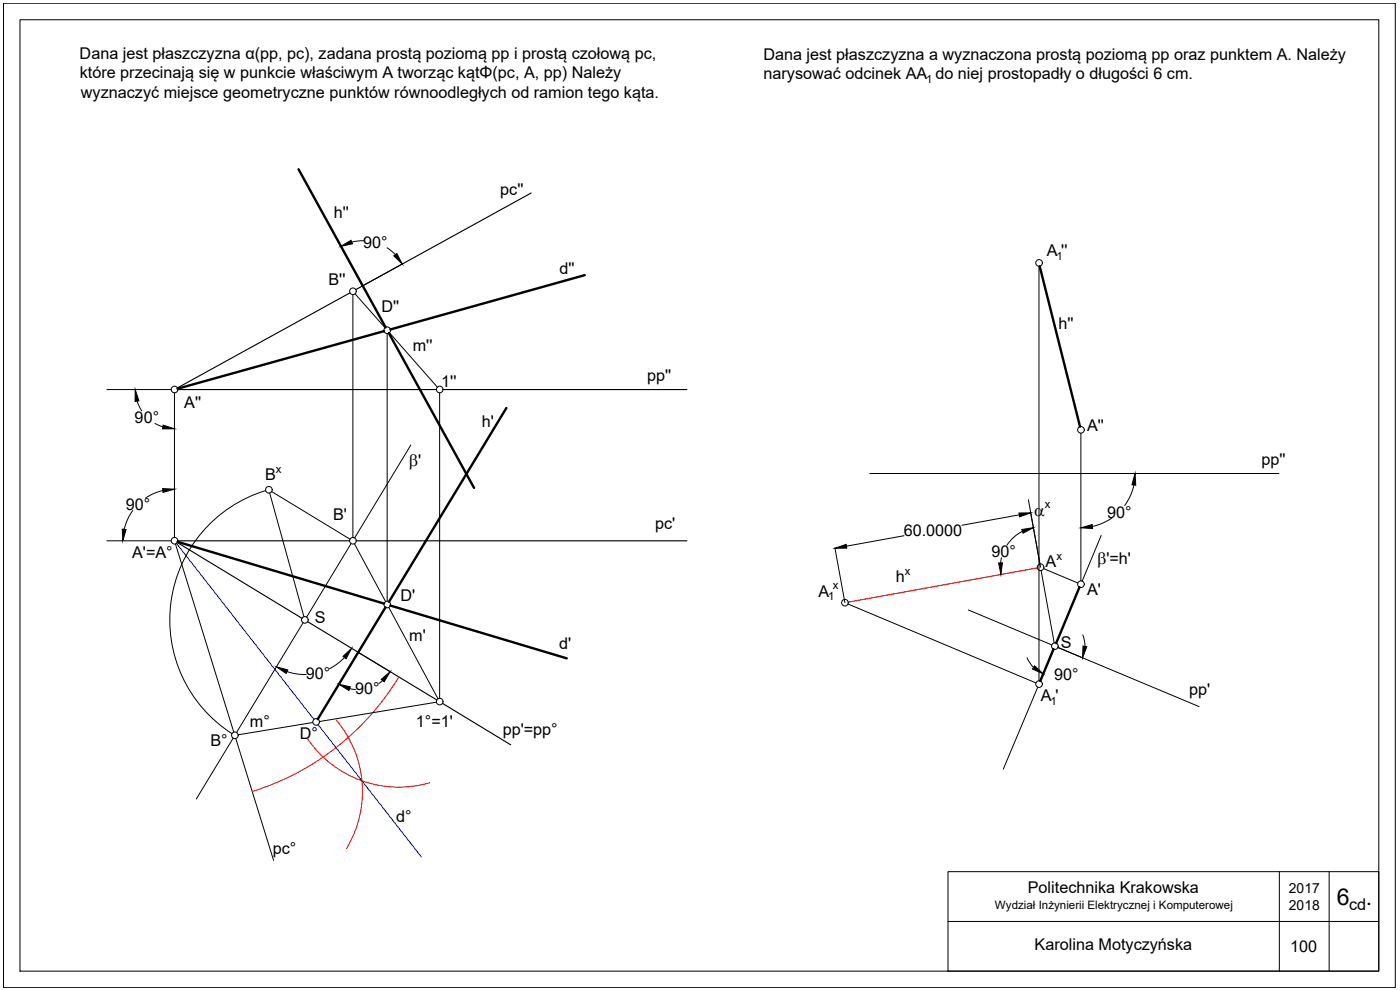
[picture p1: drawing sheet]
<svg xmlns="http://www.w3.org/2000/svg" width="420mm" height="297mm" viewBox="0 0 420 297" stroke-linecap="round" stroke-linejoin="round" font-family="sans-serif">
<!-- layer: 0 -->
<path d="M1 1h417.7v295.3h-417.7zM6 5.9h407.8v285.5h-407.8zM305.9 154.5l-17.2 3.1M309.3 153.7l3 16.5M250.6 164.3l3 16.5M271.3 160.7l-17.3 3.2M284.5 261.5h129.3v29.9h-129.3zM284.5 276.5h129.3M383.9 261.5v29.9M398.9 261.5v29.9" fill="none" stroke="#000" stroke-width=".3"/>
<!-- layer: zadania1 -->
<g fill="none" stroke="#000" stroke-width=".3">
<path d="M102.2 73.7l6.6 12M109.2 72.2l-3.6 .4M116.1 74.3l2.6 2.1M120.9 79.1l-12 6.6M105.9 88.4v72.8M106.5 88.1l9.1 10.2M116.9 99.8l14.4 16.4M32.1 116.9h19.2M52.4 117.9v43.3M116.2 100.1v80.3M131.9 117.9v91.7M41.1 120.3l1.4 3"/>
<path d="M46.5 127l2.4 1.1M123.3 133.5l-16.9 27.9M39.8 153.2a15.5 15.5 0 0 0-2.5 5.6M48.9 147.2a15.5 15.5 0 0 0-5.2 2.2M79.7 147.2a40.5 40.5 0 0 0-28.4 33.2 40.5 40.5 0 0 0 18.3 39.7M80.9 147.9l10.3 37.1M81.5 147.5l23.5 14.3M32.1 162.3h19.2M52.6 163.2l17.6 56.5M105.4 163.1l-13.4 22.1M106.4 163.2l9.3 17.3M91 186.9l-20 32.9"/>
<path d="M103.4 197.3a16.4 16.4 0 0 1-4.5 3.3M107.6 195.7l9.6 5.9M116.7 182.3l14.7 27.3M86.1 201.5a16.4 16.4 0 0 0 5.8 .9M93.8 216.8l-22.4 3.7M104.9 206.6l1.8 .3M114.9 204.2l-1.2 .9M130.9 210.7l-35.1 5.8M70 221.5l-11.1 18.2M70.8 221.6l11.3 36.5"/>
<circle cx="105.9" cy="87.4" r=".99"/>
<circle cx="116.2" cy="99.1" r=".99"/>
<circle cx="52.4" cy="116.9" r=".99"/>
<circle cx="132" cy="116.9" r=".99"/>
<circle cx="80.7" cy="147" r=".99"/>
<circle cx="52.4" cy="162.2" r=".99"/>
<circle cx="105.9" cy="162.2" r=".99"/>
<circle cx="91.5" cy="186" r=".99"/>
<circle cx="116.2" cy="181.4" r=".99"/>
<circle cx="94.9" cy="216.6" r=".99"/>
<circle cx="132" cy="210.5" r=".99"/>
<circle cx="70.5" cy="220.6" r=".99"/>
</g>
<path d="M159.4 57.9l-52.6 29M105 87.9l-51.8 28.5M53.3 116.9h77.6M132.9 116.9h73.2M53.2 162.8l37.4 22.7M53.3 162.3h51.6M106.9 162.3h99.2M92.3 186.5l38.8 23.5M132.8 211l20.5 12.5" fill="none" stroke="#000" stroke-width=".34"/>
<path d="M102.3 73.9l3.1-1.8 .4 1.1zM118.2 76.8l.9-.7 1.6 3.1zM40.6 116.9l1.1 3.4-1.2 .1zM49 127.6l3.4 1.1h-3.6zM36.7 158.8l1.1 .1-.9 3.4zM48.8 146.6l3.6 .2-3.5 .9zM102.9 196.9l2.6-2.4-1.6 3.2zM83 200.1l3.3 .9-.4 1.1zM101.7 205.3l3.4 .8-.4 1.1zM114.4 203.8l2.7-2.3-1.8 3.1z" fill="#000" stroke="#000" stroke-width=".3"/>
<path d="M100.9 216.1a33.1 33.1 0 0 1 3.1 38.5M119.7 203.1a78.8 78.8 0 0 1-44 34.4M92.4 221.7a33.1 33.1 0 0 0 36.6 13.1" fill="none" stroke="#f00" stroke-width=".3"/>
<path d="M52.9 163l41.3 52.9M95.4 217.4l31 39.7" fill="none" stroke="#00f" stroke-width=".34"/>
<path d="M89.6 50.8l26.1 47.4M115.3 99.4l-62 17.2M116.7 99.9l25.6 46.5M175.5 82.6l-58.3 16.2M152 122.4l-35.3 58.2M53.3 162.6l62 18.5M115.7 182.2l-20.3 33.6M117.2 181.7l52.9 15.8" fill="none" stroke="#000" stroke-width=".72"/>
<!-- layer: zadania -->
<g fill="none" stroke="#000" stroke-width=".3">
<path d="M311.8 79.9v124.4M324.4 130v44.3M261.1 142.1h122.7M306.8 159.4a12.1 12.1 0 0 0-4.6 4.2M308.6 149.9l3.5 19.3M333.7 155.4a16.3 16.3 0 0 1-5.8 2.6M340.3 145.5a16.3 16.3 0 0 1-2.8 6.2M300.6 167.3l-.3 1.6M312.4 171.2l4 21.7M313.2 170.6l10.3 4.3M330.5 160.7l-5.7 13.7M254.5 181.2l56.4 23.7"/>
<path d="M290.6 183l25.1 10.5M308.2 197.4l.9 1.5 1.1 1.4M316.2 194.9l-3.2 7.5M325 190.5l.5 1.7 .1 1.7M325.1 197.4l-7.6-3.1 42.4 17.7M311.4 206.2l-10.3 24.6"/>
<circle cx="311.8" cy="78.9" r=".99"/>
<circle cx="324.4" cy="129" r=".99"/>
<circle cx="312.3" cy="170.2" r=".99"/>
<circle cx="324.4" cy="175.3" r=".99"/>
<circle cx="253.6" cy="180.8" r=".99"/>
<circle cx="316.6" cy="193.9" r=".99"/>
<circle cx="311.8" cy="205.3" r=".99"/>
</g>
<path d="M306.6 158.9l3.5-.6-3.1 1.7zM324.4 158.4l3.4-1 .1 1.2zM340.6 142.1l.3 3.5-1.2-.1zM299.7 168.9h1.1l-.4 3.5zM310.5 199.8l2.6 2.4-3.2-1.5zM325 193.8l1.2 .3-1.3 3.3z" fill="#000" stroke="#000" stroke-width=".3"/>
<path d="M312 79.9l12.1 48.1M324 176.2l-7 16.8M316.2 194.8l-4 9.5" fill="none" stroke="#000" stroke-width=".72"/>
<path d="M311.3 170.4l-56.8 10.3" fill="none" stroke="#f00" stroke-width=".34"/>
<!-- layer: 0 -->
<path d="M305.8 153.9h3.5l-3.3 1.2zM250.6 164.5l3.3-1.2 .2 1.2z" fill="#000" stroke="#000" stroke-width=".3"/>
<text font-size="6.9" x="401.2" y="271.4">6 .</text>
<g font-size="5.1">
<text x="122.7" y="140">b'</text>
<text x="310.4" y="154.7">a</text>
<text x="329.3" y="169.3">b'=h'</text>
</g>
<g font-size="4.9">
<text x="23.9" y="17.7">Dana jest płaszczyzna α(pp, pc), zadana prostą poziomą pp i prostą czołową pc,</text>
<text x="229.1" y="18">Dana jest płaszczyzna a wyznaczona prostą poziomą pp oraz punktem A. Należy</text>
<text x="23.9" y="23.5">które przecinają się w punkcie właściwym A tworząc kątΦ(pc, A, pp) Należy</text>
<text x="229.1" y="23.8">narysować odcinek AA do niej prostopadły o długości 6 cm.</text>
<text x="24.3" y="29.4">wyznaczyć miejsce geometryczne punktów równoodległych od ramion tego kąta.</text>
<text x="150.1" y="58.4">pc''</text>
<text x="100.2" y="65.5">h''</text>
<text x="109" y="74.5">90°</text>
<text x="314.2" y="76.8">A ''</text>
<text x="167.9" y="82.3">d''</text>
<text x="98.6" y="85.6">B''</text>
<text x="114.5" y="93.6">D''</text>
<text x="317.7" y="98.7">h''</text>
<text x="123.9" y="105.3">m''</text>
<text x="132.4" y="116.1">1''</text>
<text x="194.2" y="114.2">pp''</text>
<text x="55.3" y="122.3">A''</text>
<text x="40.4" y="126.9">90°</text>
<text x="144.6" y="128">h'</text>
<text x="326.2" y="129.5">A''</text>
<text x="378.6" y="139.5">pp''</text>
<text x="79.5" y="144">B</text>
<text x="37.8" y="153">90°</text>
<text x="332.3" y="155.3">90°</text>
<text x="100" y="156.1">B'</text>
<text x="196.6" y="158.7">pc'</text>
<text x="271.2" y="160.9">60.0000</text>
<text x="39.7" y="167.4">A'=A°</text>
<text x="297.5" y="167.2">90°</text>
<text x="313.8" y="170.2">A</text>
<text x="245.7" y="179">A</text>
<text x="268.8" y="174.5">h</text>
<text x="326.2" y="178.5">A'</text>
<text x="120.2" y="180.4">D'</text>
<text x="94.5" y="186.8">S</text>
<text x="122.8" y="192.2">m'</text>
<text x="167.8" y="194.6">d'</text>
<text x="318.3" y="194.6">S</text>
<text x="91.8" y="203.7">90°</text>
<text x="316.4" y="203.9">90°</text>
<text x="106.6" y="208.3">90°</text>
<text x="356.9" y="208.4">pp'</text>
<text x="312.4" y="210.3">A '</text>
<text x="75" y="218.1">m°</text>
<text x="90" y="221.7">D°</text>
<text x="124.8" y="218.1">1°=1'</text>
<text x="150.9" y="220.4">pp'=pp°</text>
<text x="63.1" y="223.7">B°</text>
<text x="118.9" y="246.8">d°</text>
<text x="81.9" y="256.3">pc°</text>
<text x="308.5" y="268">Politechnika Krakowska</text>
<text x="404.9" y="273.1">cd</text>
<text x="310.5" y="285.2">Karolina Motyczyńska</text>
<text x="387.2" y="285.6">100</text>
</g>
<g font-size="4.2">
<text x="386.8" y="268">2017</text>
<text x="386.8" y="273">2018</text>
</g>
<text font-size="3.5" x="298.6" y="272.8">Wydział Inżynierii Elektrycznej i Komputerowej</text>
<g font-size="3.4">
<text x="277.9" y="24.9">1</text>
<text x="317.1" y="77.9">1</text>
<text x="82.7" y="141.9">x</text>
<text x="313.6" y="152.5">x</text>
<text x="271.6" y="172.4">x</text>
<text x="317" y="168">x</text>
<text x="250" y="176.9">x</text>
<text x="248.6" y="180.1">1</text>
<text x="315.3" y="211.4">1</text>
</g>
</svg>
